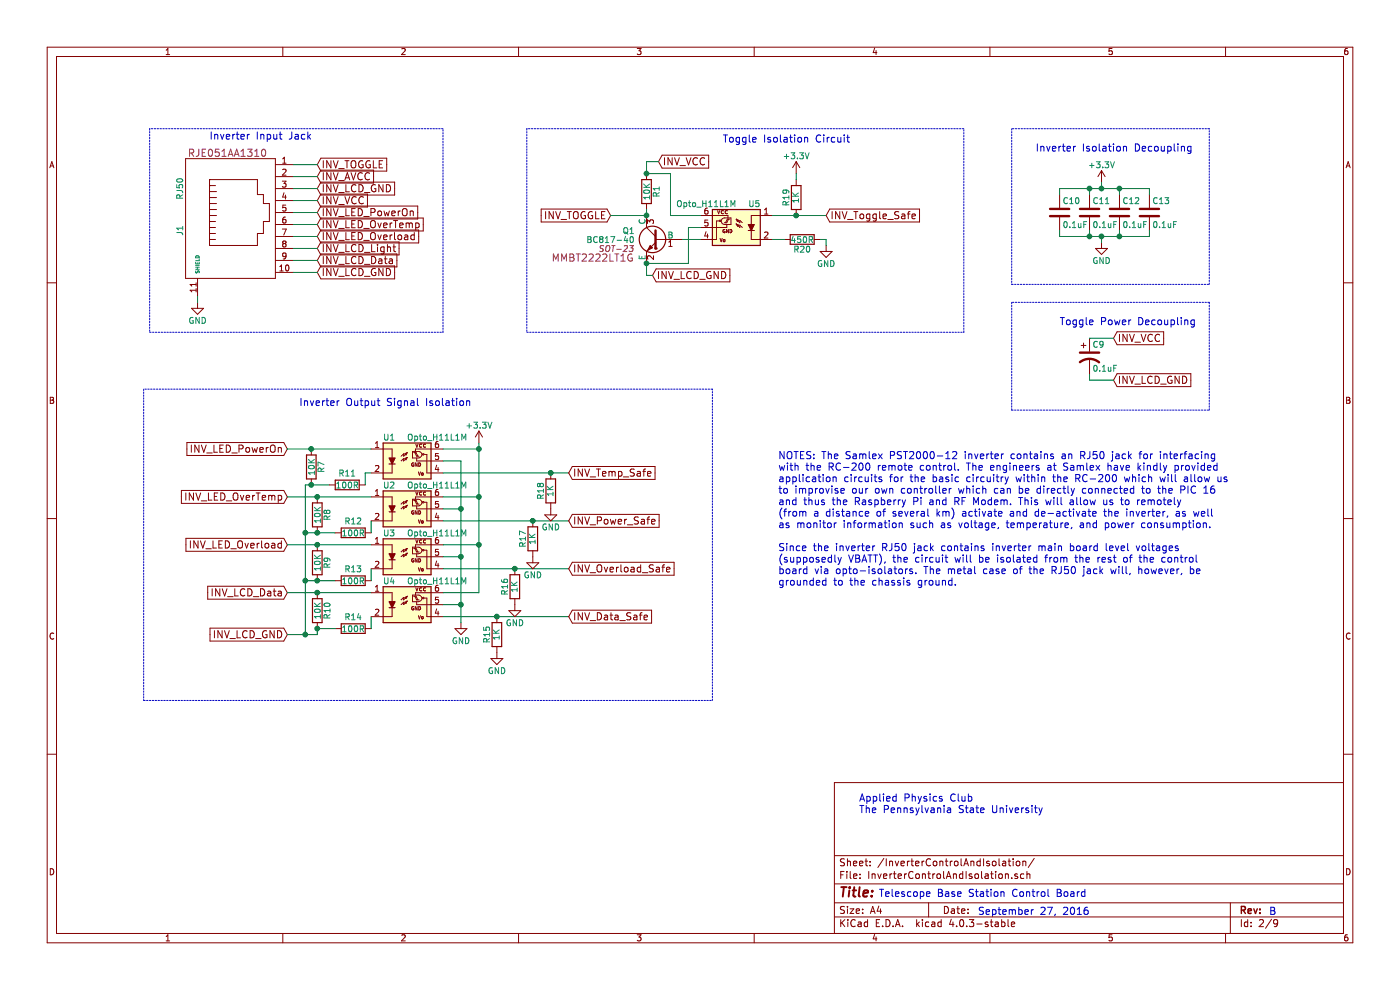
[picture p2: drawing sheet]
EESchema Schematic File Version 2
LIBS:power
LIBS:device
LIBS:transistors
LIBS:conn
LIBS:linear
LIBS:regul
LIBS:74xx
LIBS:cmos4000
LIBS:adc-dac
LIBS:memory
LIBS:xilinx
LIBS:microcontrollers
LIBS:dsp
LIBS:microchip
LIBS:analog_switches
LIBS:motorola
LIBS:texas
LIBS:intel
LIBS:audio
LIBS:interface
LIBS:digital-audio
LIBS:philips
LIBS:display
LIBS:cypress
LIBS:siliconi
LIBS:opto
LIBS:atmel
LIBS:contrib
LIBS:valves
LIBS:DigitalLogic
LIBS:Minicircuits
LIBS:SiteControl-cache
EELAYER 25 0
EELAYER END
$Descr A4 11693 8268
encoding utf-8
Sheet 2 9
Title ""
Date ""
Rev ""
Comp ""
Comment1 ""
Comment2 ""
Comment3 ""
Comment4 ""
$EndDescr
$Comp
L RJ50 J1
U 1 1
P 2000 1725
F 0 "J1" H 2200 2225 50  0000 C CNN
F 1 "RJ50" H 1850 2225 50  0000 C CNN
F 2 "DigitalLogic:RJ50_RJE051AA1310" H 2000 1725 50  0001 C CNN
F 3 "" H 2000 1725 50  0000 C CNN
F 4 "RJE051AA1310" V 1550 1825 60  0000 C CNN "Model"
	1    2000 1725
	0    -1   1    0   
$EndComp
$Comp
L GND #PWR01
U 1 1
P 1650 2525
F 0 "#PWR01" H 1650 2275 50  0001 C CNN
F 1 "GND" H 1650 2375 50  0000 C CNN
F 2 "" H 1650 2525 50  0000 C CNN
F 3 "" H 1650 2525 50  0000 C CNN
	1    1650 2525
	1    0    0    -1  
$EndComp
$Comp
L Opto_H11L1M U5
U 1 1
P 6150 1900
F 0 "U5" H 5950 2100 50  0000 L CNN
F 1 "Opto_H11L1M" H 6150 2100 50  0000 L CNN
F 2 "DigitalLogic:H11L1M" H 5950 1700 50  0001 L CIN
F 3 "" H 6125 1930 50  0000 L CNN
	1    6150 1900
	-1   0    0    -1  
$EndComp
$Comp
L Opto_H11L1M U1
U 1 1
P 3400 3850
F 0 "U1" H 3200 4050 50  0000 L CNN
F 1 "Opto_H11L1M" H 3400 4050 50  0000 L CNN
F 2 "DigitalLogic:H11L1M" H 3200 3650 50  0001 L CIN
F 3 "" H 3375 3880 50  0000 L CNN
	1    3400 3850
	1    0    0    -1  
$EndComp
$Comp
L Opto_H11L1M U2
U 1 1
P 3400 4250
F 0 "U2" H 3200 4450 50  0000 L CNN
F 1 "Opto_H11L1M" H 3400 4450 50  0000 L CNN
F 2 "DigitalLogic:H11L1M" H 3200 4050 50  0001 L CIN
F 3 "" H 3375 4280 50  0000 L CNN
	1    3400 4250
	1    0    0    -1  
$EndComp
$Comp
L Opto_H11L1M U3
U 1 1
P 3400 4650
F 0 "U3" H 3200 4850 50  0000 L CNN
F 1 "Opto_H11L1M" H 3400 4850 50  0000 L CNN
F 2 "DigitalLogic:H11L1M" H 3200 4450 50  0001 L CIN
F 3 "" H 3375 4680 50  0000 L CNN
	1    3400 4650
	1    0    0    -1  
$EndComp
$Comp
L Opto_H11L1M U4
U 1 1
P 3400 5050
F 0 "U4" H 3200 5250 50  0000 L CNN
F 1 "Opto_H11L1M" H 3400 5250 50  0000 L CNN
F 2 "DigitalLogic:H11L1M" H 3200 4850 50  0001 L CIN
F 3 "" H 3375 5080 50  0000 L CNN
	1    3400 5050
	1    0    0    -1  
$EndComp
$Comp
L BC817-40 Q1
U 1 1
P 5500 2000
F 0 "Q1" H 5700 2075 50  0000 L CNN
F 1 "BC817-40" H 5700 2000 50  0000 L CNN
F 2 "SOT-23" H 5700 1925 50  0000 L CIN
F 3 "" H 5500 2000 50  0000 L CNN
F 4 "MMBT2222LT1G" H 6050 1850 60  0000 C CNN "Model"
	1    5500 2000
	-1   0    0    -1  
$EndComp
$Comp
L R R1
U 1 1
P 5400 1600
F 0 "R1" V 5480 1600 50  0000 C CNN
F 1 "10K" V 5400 1600 50  0000 C CNN
F 2 "Resistors_SMD:R_0805" V 5330 1600 50  0001 C CNN
F 3 "" H 5400 1600 50  0000 C CNN
	1    5400 1600
	1    0    0    -1  
$EndComp
Text GLabel 2650 2275 2    60   Input ~ 0
INV_LCD_GND
Text GLabel 2650 1375 2    60   Input ~ 0
INV_TOGGLE
Text GLabel 2650 1475 2    60   Input ~ 0
INV_AVCC
Text GLabel 2650 1575 2    60   Input ~ 0
INV_LCD_GND
Text GLabel 2650 1675 2    60   Input ~ 0
INV_VCC
Text GLabel 2650 1775 2    60   Input ~ 0
INV_LED_PowerOn
Text GLabel 2650 1875 2    60   Input ~ 0
INV_LED_OverTemp
Text GLabel 2650 1975 2    60   Input ~ 0
INV_LED_Overload
Text GLabel 2650 2075 2    60   Input ~ 0
INV_LCD_Light
Text GLabel 2650 2175 2    60   Input ~ 0
INV_LCD_Data
Text GLabel 5500 1350 2    60   Input ~ 0
INV_VCC
Text GLabel 5450 2300 2    60   Input ~ 0
INV_LCD_GND
Text GLabel 5100 1800 0    60   Input ~ 0
INV_TOGGLE
Text GLabel 9300 2825 2    60   Input ~ 0
INV_VCC
Text GLabel 9300 3175 2    60   Input ~ 0
INV_LCD_GND
$Comp
L CP1 C9
U 1 1
P 9100 2975
F 0 "C9" H 9125 3075 50  0000 L CNN
F 1 "0.1uF" H 9125 2875 50  0000 L CNN
F 2 "Capacitors_Tantalum_SMD:TantalC_SizeR_EIA-2012" H 9100 2975 50  0001 C CNN
F 3 "" H 9100 2975 50  0000 C CNN
	1    9100 2975
	1    0    0    -1  
$EndComp
$Comp
L C C10
U 1 1
P 8850 1775
F 0 "C10" H 8875 1875 50  0000 L CNN
F 1 "0.1uF" H 8875 1675 50  0000 L CNN
F 2 "Capacitors_SMD:C_0603" H 8888 1625 50  0001 C CNN
F 3 "" H 8850 1775 50  0000 C CNN
	1    8850 1775
	1    0    0    -1  
$EndComp
$Comp
L C C11
U 1 1
P 9100 1775
F 0 "C11" H 9125 1875 50  0000 L CNN
F 1 "0.1uF" H 9125 1675 50  0000 L CNN
F 2 "Capacitors_SMD:C_0603" H 9138 1625 50  0001 C CNN
F 3 "" H 9100 1775 50  0000 C CNN
	1    9100 1775
	1    0    0    -1  
$EndComp
$Comp
L C C12
U 1 1
P 9350 1775
F 0 "C12" H 9375 1875 50  0000 L CNN
F 1 "0.1uF" H 9375 1675 50  0000 L CNN
F 2 "Capacitors_SMD:C_0603" H 9388 1625 50  0001 C CNN
F 3 "" H 9350 1775 50  0000 C CNN
	1    9350 1775
	1    0    0    -1  
$EndComp
$Comp
L C C13
U 1 1
P 9600 1775
F 0 "C13" H 9625 1875 50  0000 L CNN
F 1 "0.1uF" H 9625 1675 50  0000 L CNN
F 2 "Capacitors_SMD:C_0603" H 9638 1625 50  0001 C CNN
F 3 "" H 9600 1775 50  0000 C CNN
	1    9600 1775
	1    0    0    -1  
$EndComp
$Comp
L GND #PWR02
U 1 1
P 9200 2025
F 0 "#PWR02" H 9200 1775 50  0001 C CNN
F 1 "GND" H 9200 1875 50  0000 C CNN
F 2 "" H 9200 2025 50  0000 C CNN
F 3 "" H 9200 2025 50  0000 C CNN
	1    9200 2025
	1    0    0    -1  
$EndComp
$Comp
L +3.3V #PWR03
U 1 1
P 9200 1525
F 0 "#PWR03" H 9200 1375 50  0001 C CNN
F 1 "+3.3V" H 9200 1675 50  0000 C CNN
F 2 "" H 9200 1525 50  0000 C CNN
F 3 "" H 9200 1525 50  0000 C CNN
	1    9200 1525
	1    0    0    -1  
$EndComp
$Comp
L +3.3V #PWR04
U 1 1
P 4000 3700
F 0 "#PWR04" H 4000 3550 50  0001 C CNN
F 1 "+3.3V" H 4000 3850 50  0000 C CNN
F 2 "" H 4000 3700 50  0000 C CNN
F 3 "" H 4000 3700 50  0000 C CNN
	1    4000 3700
	1    0    0    -1  
$EndComp
$Comp
L GND #PWR05
U 1 1
P 3850 5200
F 0 "#PWR05" H 3850 4950 50  0001 C CNN
F 1 "GND" H 3850 5050 50  0000 C CNN
F 2 "" H 3850 5200 50  0000 C CNN
F 3 "" H 3850 5200 50  0000 C CNN
	1    3850 5200
	1    0    0    -1  
$EndComp
$Comp
L R R20
U 1 1
P 6700 2000
F 0 "R20" V 6780 2000 50  0000 C CNN
F 1 "450R" V 6700 2000 50  0000 C CNN
F 2 "Resistors_SMD:R_0603" V 6630 2000 50  0001 C CNN
F 3 "" H 6700 2000 50  0000 C CNN
	1    6700 2000
	0    1    1    0   
$EndComp
$Comp
L R R19
U 1 1
P 6650 1650
F 0 "R19" V 6730 1650 50  0000 C CNN
F 1 "1K" V 6650 1650 50  0000 C CNN
F 2 "Resistors_SMD:R_0603" V 6580 1650 50  0001 C CNN
F 3 "" H 6650 1650 50  0000 C CNN
	1    6650 1650
	-1   0    0    1   
$EndComp
$Comp
L +3.3V #PWR06
U 1 1
P 6650 1450
F 0 "#PWR06" H 6650 1300 50  0001 C CNN
F 1 "+3.3V" H 6650 1600 50  0000 C CNN
F 2 "" H 6650 1450 50  0000 C CNN
F 3 "" H 6650 1450 50  0000 C CNN
	1    6650 1450
	1    0    0    -1  
$EndComp
$Comp
L GND #PWR07
U 1 1
P 6900 2050
F 0 "#PWR07" H 6900 1800 50  0001 C CNN
F 1 "GND" H 6900 1900 50  0000 C CNN
F 2 "" H 6900 2050 50  0000 C CNN
F 3 "" H 6900 2050 50  0000 C CNN
	1    6900 2050
	1    0    0    -1  
$EndComp
Text GLabel 6900 1800 2    60   Input ~ 0
INV_Toggle_Safe
$Comp
L R R18
U 1 1
P 4600 4100
F 0 "R18" V 4680 4100 50  0000 C CNN
F 1 "1K" V 4600 4100 50  0000 C CNN
F 2 "Resistors_SMD:R_0603" V 4530 4100 50  0001 C CNN
F 3 "" H 4600 4100 50  0000 C CNN
	1    4600 4100
	-1   0    0    1   
$EndComp
$Comp
L R R17
U 1 1
P 4450 4500
F 0 "R17" V 4530 4500 50  0000 C CNN
F 1 "1K" V 4450 4500 50  0000 C CNN
F 2 "Resistors_SMD:R_0603" V 4380 4500 50  0001 C CNN
F 3 "" H 4450 4500 50  0000 C CNN
	1    4450 4500
	-1   0    0    1   
$EndComp
$Comp
L R R16
U 1 1
P 4300 4900
F 0 "R16" V 4380 4900 50  0000 C CNN
F 1 "1K" V 4300 4900 50  0000 C CNN
F 2 "Resistors_SMD:R_0603" V 4230 4900 50  0001 C CNN
F 3 "" H 4300 4900 50  0000 C CNN
	1    4300 4900
	-1   0    0    1   
$EndComp
$Comp
L R R15
U 1 1
P 4150 5300
F 0 "R15" V 4230 5300 50  0000 C CNN
F 1 "1K" V 4150 5300 50  0000 C CNN
F 2 "Resistors_SMD:R_0603" V 4080 5300 50  0001 C CNN
F 3 "" H 4150 5300 50  0000 C CNN
	1    4150 5300
	-1   0    0    1   
$EndComp
Wire Wire Line
	1650 2475 1650 2525
Wire Wire Line
	9300 2825 9100 2825
Wire Wire Line
	9100 3125 9100 3175
Wire Wire Line
	9100 3175 9300 3175
Wire Wire Line
	5500 1350 5400 1350
Wire Wire Line
	5400 1350 5400 1450
Wire Wire Line
	5400 1450 5600 1450
Wire Wire Line
	5600 1450 5600 1800
Wire Wire Line
	5600 1800 5850 1800
Connection ~ 5400 1450
Wire Wire Line
	5400 2200 5400 2300
Wire Wire Line
	5400 2300 5450 2300
Wire Wire Line
	5400 2200 5750 2200
Wire Wire Line
	5750 2200 5750 1900
Wire Wire Line
	5750 1900 5850 1900
Wire Wire Line
	5850 2000 5700 2000
Wire Wire Line
	5400 1800 5400 1750
Wire Wire Line
	5100 1800 5400 1800
Connection ~ 5400 2200
Connection ~ 5400 1800
Wire Wire Line
	2450 1375 2650 1375
Wire Wire Line
	2650 1475 2450 1475
Wire Wire Line
	2450 1575 2650 1575
Wire Wire Line
	2650 1675 2450 1675
Wire Wire Line
	2450 1775 2650 1775
Wire Wire Line
	2650 1875 2450 1875
Wire Wire Line
	2450 1975 2650 1975
Wire Wire Line
	2650 2075 2450 2075
Wire Wire Line
	2450 2175 2650 2175
Wire Wire Line
	2650 2275 2450 2275
Wire Wire Line
	8850 1625 8850 1575
Wire Wire Line
	8850 1575 9600 1575
Wire Wire Line
	9600 1575 9600 1625
Wire Wire Line
	9100 1625 9100 1575
Connection ~ 9100 1575
Wire Wire Line
	9350 1625 9350 1575
Connection ~ 9350 1575
Wire Wire Line
	9200 1525 9200 1575
Connection ~ 9200 1575
Wire Wire Line
	8850 1925 8850 1975
Wire Wire Line
	8850 1975 9600 1975
Wire Wire Line
	9600 1975 9600 1925
Wire Wire Line
	9200 2025 9200 1975
Connection ~ 9200 1975
Wire Wire Line
	9100 1925 9100 1975
Connection ~ 9100 1975
Wire Wire Line
	9350 1925 9350 1975
Connection ~ 9350 1975
Wire Wire Line
	3700 3750 4000 3750
Wire Wire Line
	4000 3700 4000 4950
Wire Wire Line
	4000 4150 3700 4150
Connection ~ 4000 3750
Wire Wire Line
	4000 4550 3700 4550
Connection ~ 4000 4150
Wire Wire Line
	4000 4950 3700 4950
Connection ~ 4000 4550
Wire Wire Line
	3850 3850 3850 5200
Wire Wire Line
	3850 5050 3700 5050
Wire Wire Line
	3850 4650 3700 4650
Connection ~ 3850 5050
Wire Wire Line
	3850 4250 3700 4250
Connection ~ 3850 4650
Wire Wire Line
	3850 3850 3700 3850
Connection ~ 3850 4250
Wire Wire Line
	6450 1800 6900 1800
Connection ~ 6650 1800
Wire Wire Line
	6650 1500 6650 1450
Wire Wire Line
	6450 2000 6550 2000
Wire Wire Line
	6850 2000 6900 2000
Wire Wire Line
	6900 2000 6900 2050
Wire Wire Line
	3700 4750 4750 4750
Wire Wire Line
	3700 5150 4750 5150
Wire Wire Line
	3700 4350 4750 4350
Wire Wire Line
	3700 3950 4750 3950
$Comp
L GND #PWR08
U 1 1
P 4150 5450
F 0 "#PWR08" H 4150 5200 50  0001 C CNN
F 1 "GND" H 4150 5300 50  0000 C CNN
F 2 "" H 4150 5450 50  0000 C CNN
F 3 "" H 4150 5450 50  0000 C CNN
	1    4150 5450
	1    0    0    -1  
$EndComp
$Comp
L GND #PWR09
U 1 1
P 4300 5050
F 0 "#PWR09" H 4300 4800 50  0001 C CNN
F 1 "GND" H 4300 4900 50  0000 C CNN
F 2 "" H 4300 5050 50  0000 C CNN
F 3 "" H 4300 5050 50  0000 C CNN
	1    4300 5050
	1    0    0    -1  
$EndComp
$Comp
L GND #PWR010
U 1 1
P 4450 4650
F 0 "#PWR010" H 4450 4400 50  0001 C CNN
F 1 "GND" H 4450 4500 50  0000 C CNN
F 2 "" H 4450 4650 50  0000 C CNN
F 3 "" H 4450 4650 50  0000 C CNN
	1    4450 4650
	1    0    0    -1  
$EndComp
$Comp
L GND #PWR011
U 1 1
P 4600 4250
F 0 "#PWR011" H 4600 4000 50  0001 C CNN
F 1 "GND" H 4600 4100 50  0000 C CNN
F 2 "" H 4600 4250 50  0000 C CNN
F 3 "" H 4600 4250 50  0000 C CNN
	1    4600 4250
	1    0    0    -1  
$EndComp
Text GLabel 2400 3750 0    60   Input ~ 0
INV_LED_PowerOn
Text GLabel 2400 4150 0    60   Input ~ 0
INV_LED_OverTemp
Text GLabel 2400 4550 0    60   Input ~ 0
INV_LED_Overload
Text GLabel 2400 4950 0    60   Input ~ 0
INV_LCD_Data
$Comp
L R R11
U 1 1
P 2900 4050
F 0 "R11" V 2800 4050 50  0000 C CNN
F 1 "100R" V 2900 4050 50  0000 C CNN
F 2 "Resistors_SMD:R_0805" V 2830 4050 50  0001 C CNN
F 3 "" H 2900 4050 50  0000 C CNN
	1    2900 4050
	0    1    1    0   
$EndComp
$Comp
L R R7
U 1 1
P 2600 3900
F 0 "R7" V 2680 3900 50  0000 C CNN
F 1 "10K" V 2600 3900 50  0000 C CNN
F 2 "Resistors_SMD:R_0805" V 2530 3900 50  0001 C CNN
F 3 "" H 2600 3900 50  0000 C CNN
	1    2600 3900
	1    0    0    -1  
$EndComp
$Comp
L R R12
U 1 1
P 2950 4450
F 0 "R12" V 2850 4450 50  0000 C CNN
F 1 "100R" V 2950 4450 50  0000 C CNN
F 2 "Resistors_SMD:R_0805" V 2880 4450 50  0001 C CNN
F 3 "" H 2950 4450 50  0000 C CNN
	1    2950 4450
	0    1    1    0   
$EndComp
$Comp
L R R8
U 1 1
P 2650 4300
F 0 "R8" V 2730 4300 50  0000 C CNN
F 1 "10K" V 2650 4300 50  0000 C CNN
F 2 "Resistors_SMD:R_0805" V 2580 4300 50  0001 C CNN
F 3 "" H 2650 4300 50  0000 C CNN
	1    2650 4300
	1    0    0    -1  
$EndComp
$Comp
L R R13
U 1 1
P 2950 4850
F 0 "R13" V 2850 4850 50  0000 C CNN
F 1 "100R" V 2950 4850 50  0000 C CNN
F 2 "Resistors_SMD:R_0805" V 2880 4850 50  0001 C CNN
F 3 "" H 2950 4850 50  0000 C CNN
	1    2950 4850
	0    1    1    0   
$EndComp
$Comp
L R R9
U 1 1
P 2650 4700
F 0 "R9" V 2730 4700 50  0000 C CNN
F 1 "10K" V 2650 4700 50  0000 C CNN
F 2 "Resistors_SMD:R_0805" V 2580 4700 50  0001 C CNN
F 3 "" H 2650 4700 50  0000 C CNN
	1    2650 4700
	1    0    0    -1  
$EndComp
$Comp
L R R14
U 1 1
P 2950 5250
F 0 "R14" V 2850 5250 50  0000 C CNN
F 1 "100R" V 2950 5250 50  0000 C CNN
F 2 "Resistors_SMD:R_0805" V 2880 5250 50  0001 C CNN
F 3 "" H 2950 5250 50  0000 C CNN
	1    2950 5250
	0    1    1    0   
$EndComp
$Comp
L R R10
U 1 1
P 2650 5100
F 0 "R10" V 2730 5100 50  0000 C CNN
F 1 "10K" V 2650 5100 50  0000 C CNN
F 2 "Resistors_SMD:R_0805" V 2580 5100 50  0001 C CNN
F 3 "" H 2650 5100 50  0000 C CNN
	1    2650 5100
	1    0    0    -1  
$EndComp
Text GLabel 2400 5300 0    60   Input ~ 0
INV_LCD_GND
Wire Wire Line
	2400 5300 2650 5300
Wire Wire Line
	2650 5300 2650 5250
Wire Wire Line
	2650 5250 2800 5250
Wire Wire Line
	3100 5250 3100 5150
Wire Wire Line
	2400 4950 3100 4950
Connection ~ 2650 4950
Wire Wire Line
	2550 4850 2800 4850
Wire Wire Line
	2550 4050 2550 5300
Connection ~ 2550 5300
Connection ~ 2650 4850
Wire Wire Line
	3100 4850 3100 4750
Connection ~ 2650 5250
Wire Wire Line
	2400 4550 3100 4550
Connection ~ 2650 4550
Wire Wire Line
	2550 4450 2800 4450
Wire Wire Line
	3100 4450 3100 4350
Connection ~ 2550 4850
Connection ~ 2650 4450
Wire Wire Line
	2400 4150 3100 4150
Connection ~ 2650 4150
Wire Wire Line
	3050 4050 3050 3950
Wire Wire Line
	3050 3950 3100 3950
Wire Wire Line
	2550 4050 2750 4050
Connection ~ 2550 4450
Connection ~ 2600 4050
Wire Wire Line
	2400 3750 3100 3750
Connection ~ 2600 3750
Text GLabel 4750 3950 2    60   Input ~ 0
INV_Temp_Safe
Text GLabel 4750 4350 2    60   Input ~ 0
INV_Power_Safe
Text GLabel 4750 4750 2    60   Input ~ 0
INV_Overload_Safe
Text GLabel 4750 5150 2    60   Input ~ 0
INV_Data_Safe
Connection ~ 4600 3950
Connection ~ 4450 4350
Connection ~ 4300 4750
Connection ~ 4150 5150
Wire Notes Line
	8450 2525 8450 3425
Wire Notes Line
	8450 3425 10100 3425
Wire Notes Line
	10100 3425 10100 2525
Wire Notes Line
	10100 2525 8450 2525
Wire Notes Line
	4400 1075 4400 2775
Wire Notes Line
	4400 2775 8050 2775
Wire Notes Line
	8050 2775 8050 1075
Wire Notes Line
	8050 1075 4400 1075
Wire Notes Line
	8450 1075 8450 2375
Wire Notes Line
	8450 2375 10100 2375
Wire Notes Line
	10100 2375 10100 1075
Wire Notes Line
	10100 1075 8450 1075
Wire Notes Line
	1250 2775 3700 2775
Wire Notes Line
	3700 2775 3700 1075
Wire Notes Line
	3700 1075 1250 1075
Wire Notes Line
	1250 1075 1250 2775
Wire Notes Line
	1200 3250 1200 5850
Wire Notes Line
	1200 5850 5950 5850
Wire Notes Line
	5950 5850 5950 3250
Wire Notes Line
	5950 3250 1200 3250
Text Notes 7100 1200 2    60   ~ 0
Toggle Isolation Circuit
Text Notes 8850 2725 0    60   ~ 0
Toggle Power Decoupling
Text Notes 1750 1175 0    60   ~ 0
Inverter Input Jack
Text Notes 2500 3400 0    60   ~ 0
Inverter Output Signal Isolation
Text Notes 8650 1275 0    60   ~ 0
Inverter Isolation Decoupling
Text Notes 6500 4900 0    60   ~ 0
NOTES: The Samlex PST2000-12 inverter contains an RJ50 jack for interfacing \nwith the RC-200 remote control. The engineers at Samlex have kindly provided \napplication circuits for the basic circuitry within the RC-200 which will allow us \nto improvise our own controller which can be directly connected to the PIC 16 \nand thus the Raspberry Pi and RF Modem. This will allow us to remotely \n(from a distance of several km) activate and de-activate the inverter, as well \nas monitor information such as voltage, temperature, and power consumption.\n\nSince the inverter RJ50 jack contains inverter main board level voltages \n(supposedly VBATT), the circuit will be isolated from the rest of the control \nboard via opto-isolators. The metal case of the RJ50 jack will, however, be \ngrounded to the chassis ground.
Text Notes 7175 6800 0    60   ~ 0
Applied Physics Club\nThe Pennsylvania State University
Text Notes 9100 7650 2    60   ~ 0
September 27, 2016
Text Notes 9075 7500 2    60   ~ 0
Telescope Base Station Control Board
Text Notes 10600 7650 0    60   ~ 0
B
$EndSCHEMATC
